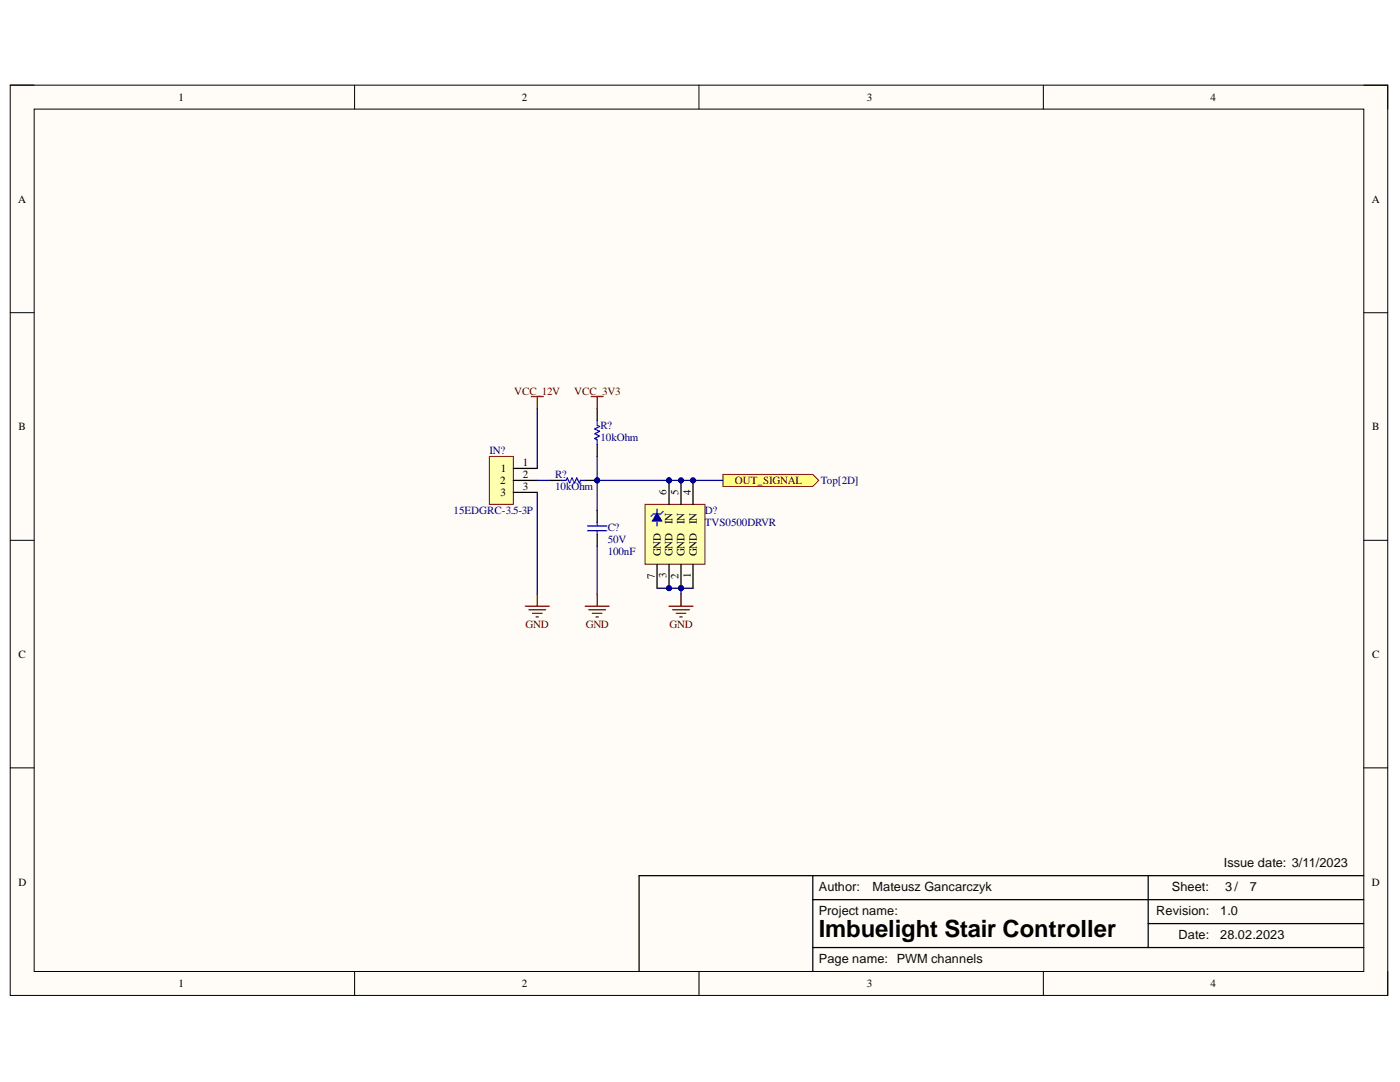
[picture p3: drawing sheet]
<svg xmlns="http://www.w3.org/2000/svg" width="279mm" height="216mm" viewBox="0 0 279 216" stroke-linecap="round" stroke-linejoin="round" font-family="sans-serif">
<path d="M2 17h275v181.6h-275z" fill-rule="evenodd" fill="#fffcf8"/>
<path d="M2 17h275v181.6h-275z" fill="none" stroke="#000" stroke-width=".2"/>
<path d="M6.8 21.8h265.4v172.1h-265.4z" fill-rule="evenodd" fill="#fffcf8"/>
<g fill="none" stroke="#000" stroke-width=".2">
<path d="M2 17h4.8M70.8 17v4.8M139.5 17v4.8M208.2 17v4.8M272.2 17h4.8v4.8M6.8 21.8h265.4v172.1h-265.4zM2 62.4h4.8M272.2 62.4h4.8M2 107.8h4.8M272.2 107.8h4.8M2 153.2h4.8M272.2 153.2h4.8"/>
<path d="M70.8 193.9v4.7M139.5 193.9v4.7M208.2 193.9v4.7M277 193.9v4.7"/>
</g>
<path d="M162.2 179.5h110M162.2 174.7v19.2M229.1 174.7v14.4M272.2 174.7h-144.7v19.2M162.2 189.1h110M229.1 184.3h43.1" fill="none" stroke="#000" stroke-width=".25"/>
<path d="M97.7 91.1h4.7v9.5h-4.7z" fill-rule="evenodd" fill="#ffffb0"/>
<path d="M97.7 91.1h4.7v9.5h-4.7z" fill="none" stroke="#800000" stroke-width=".2"/>
<path d="M102.4 93.5h4.8M102.4 95.9h4.8M102.4 98.2h4.8" fill="none" stroke="#000" stroke-width=".25"/>
<path d="M128.7 100.6h12v12h-12z" fill-rule="evenodd" fill="#ffffb0"/>
<path d="M128.7 100.6h12v12h-12z" fill="none" stroke="#800000" stroke-width=".2"/>
<path d="M138.3 112.6v4.8" fill="none" stroke="#000" stroke-width=".25"/>
<path d="M131.1 101.6v3.3M132.3 102.1l-.5 .5h-1.4l-.5 .4" fill="none" stroke="#00f" stroke-width=".25"/>
<path d="M131.1 102.3l1 1.7h-1.9z" fill="#00f"/>
<path d="M131.1 102.3l1 1.7h-1.9z" fill="none" stroke="#00f" stroke-width=".2"/>
<path d="M109.6 95.9h2.4M116.8 95.9h2.4M119.2 81.5v2.4M119.2 88.7v2.4M119.2 101.8v2.4M119.2 106.6v2.4" fill="none" stroke="#000" stroke-width=".25"/>
<path d="M112 95.9h1l.2-.5 .5 .9 .5-.9 .4 .9 .5-.9 .5 .9 .2-.4h1M119.2 83.9v1l.5 .2-1 .5 1 .5-1 .4 1 .5-1 .5 .5 .2v1M117.3 104.9h3.8M117.3 105.9h3.8M119.2 104.2v.7M119.2 105.9v.7" fill="none" stroke="#00f" stroke-width=".25"/>
<g fill="none" stroke="#800000" stroke-width=".25">
<path d="M106 79.1h2.4M107.2 79.1v2.4M107.2 118.6v2.4M119.2 118.6v2.4M135.9 118.6v2.4M104.8 121h4.8M105.5 121.7h3.4M106.3 122.4h1.9M107 123.1h.5M116.8 121h4.8M117.5 121.7h3.3M118.2 122.4h1.9"/>
<path d="M118.9 123.1h.5M133.5 121h4.8M134.2 121.7h3.4M135 122.4h1.9M135.7 123.1h.5"/>
</g>
<path d="M144.3 94.7h17.9l1.2 1.2-1.2 1.2h-17.9z" fill-rule="evenodd" fill="#ffff80"/>
<path d="M144.3 94.7h17.9l1.2 1.2-1.2 1.2h-17.9z" fill="none" stroke="#800000" stroke-width=".2"/>
<path d="M118 79.1h2.4M119.2 79.1v2.4" fill="none" stroke="#800000" stroke-width=".25"/>
<path d="M107.2 81.5v12M107.2 98.2v20.4M107.2 95.9h2.4M119.2 95.9h25.1M119.2 91.1v10.7M119.2 109v9.6M131.1 117.4h7.2M135.9 117.4v1.2" fill="none" stroke="#000080" stroke-width=".25"/>
<g font-size="6" fill="#000080">
<text x="133" y="99.4">PID?06</text>
<text x="135.5" y="99.4">PID?05</text>
<text x="137.6" y="99.4">PID?04</text>
</g>
<g font-size="5.6" fill="#000080">
<text x="133" y="116.1">PID?03</text>
<text x="135.5" y="116.1">PID?02</text>
</g>
<text font-size="4.7" x="163.4" y="186.9">Imbuelight Stair Controller</text>
<g font-size="2.5" fill="#080d02">
<text x="244.3" y="173">Issue date: 3/11/2023</text>
<text x="163.4" y="177.8">Author:</text>
<text x="174.1" y="177.8">Mateusz Gancarczyk</text>
<text x="233.9" y="177.8">Sheet:</text>
<text x="244.5" y="177.8">3 /</text>
<text x="249.4" y="177.8">7</text>
<text x="163.4" y="182.6">Project name:</text>
<text x="230.7" y="182.6">Revision:</text>
<text x="243.5" y="182.6">1.0</text>
<text x="235.2" y="187.4">Date:</text>
<text x="243.5" y="187.4">28.02.2023</text>
<text x="163.4" y="192.1">Page name: PWM channels</text>
</g>
<g font-size="2.2">
<text x="35.6" y="20.1">1</text>
<text x="104.1" y="20.1">2</text>
<text x="173" y="20.1">3</text>
<text x="241.6" y="20.1">4</text>
<text x="3.6" y="40.4">A</text>
<text x="273.8" y="40.4">A</text>
<text x="3.7" y="85.8">B</text>
<text x="273.9" y="85.8">B</text>
<text x="100" y="94.2">1</text>
<text x="104.4" y="93">1</text>
<text x="104.4" y="95.5">2</text>
<text x="99.8" y="96.6">2</text>
<text x="99.9" y="99">3</text>
<text x="104.4" y="97.8">3</text>
<text x="133" y="98.8" transform="rotate(-90 133 98.8)">6</text>
<text x="135.4" y="98.8" transform="rotate(-90 135.4 98.8)">5</text>
<text x="137.9" y="98.8" transform="rotate(-90 137.9 98.8)">4</text>
<text x="134.2" y="104.6" transform="rotate(-90 134.2 104.6)">IN</text>
<text x="136.6" y="104.6" transform="rotate(-90 136.6 104.6)">IN</text>
<text x="139" y="104.6" transform="rotate(-90 139 104.6)">IN</text>
<text x="131.9" y="110.9" transform="rotate(-90 131.9 110.9)">GND</text>
<text x="134.2" y="110.9" transform="rotate(-90 134.2 110.9)">GND</text>
<text x="136.6" y="110.9" transform="rotate(-90 136.6 110.9)">GND</text>
<text x="139" y="110.9" transform="rotate(-90 139 110.9)">GND</text>
<text x="130.7" y="115.5" transform="rotate(-90 130.7 115.5)">7</text>
<text x="133" y="115.4" transform="rotate(-90 133 115.4)">3</text>
<text x="135.4" y="115.5" transform="rotate(-90 135.4 115.5)">2</text>
<text x="137.9" y="115.3" transform="rotate(-90 137.9 115.3)">1</text>
<text x="3.7" y="131.3">C</text>
<text x="273.9" y="131.3">C</text>
<text x="3.7" y="176.7">D</text>
<text x="273.8" y="176.7">D</text>
<text x="35.6" y="197">1</text>
<text x="104.1" y="197">2</text>
<text x="173" y="197">3</text>
<text x="241.6" y="197">4</text>
</g>
<g font-size="2.2" fill="#800000">
<text x="102.6" y="78.7">VCC_12V</text>
<text x="114.6" y="78.7">VCC_3V3</text>
<text x="146.7" y="96.6">OUT_SIGNAL</text>
<text x="104.9" y="125.3">GND</text>
<text x="116.9" y="125.3">GND</text>
<text x="133.6" y="125.3">GND</text>
</g>
<g font-size="2.2" fill="#000080">
<text x="119.8" y="88">10kOhm</text>
<text x="119.8" y="85.7">R?</text>
<text x="97.7" y="90.6">IN?</text>
<text x="110.8" y="95.5">R?</text>
<text x="110.8" y="97.8">10kOhm</text>
<text x="163.8" y="96.6">Top[2D]</text>
<text x="90.5" y="102.6">15EDGRC-3.5-3P</text>
<text x="121.3" y="105.9">C?</text>
<text x="140.7" y="102.6">D?</text>
<text x="140.7" y="105">TVS0500DRVR</text>
<text x="121.3" y="108.3">50V</text>
<text x="121.3" y="110.7">100nF</text>
</g>
<text font-size="1.1" fill="#000080" x="116.4" y="96">PIR?01</text>
</svg>
